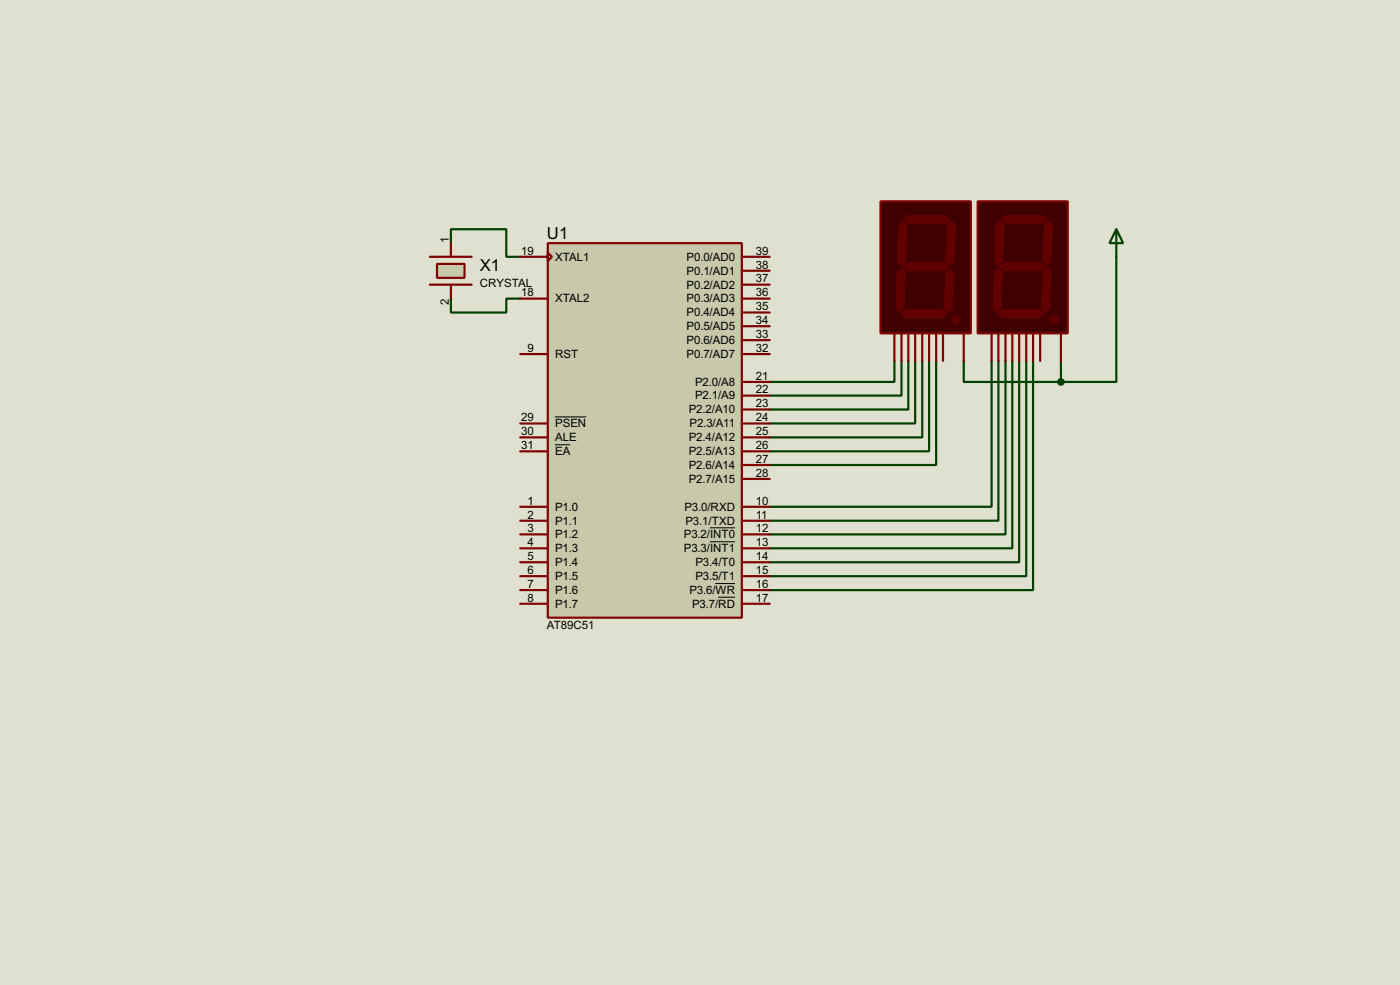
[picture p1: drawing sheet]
<svg xmlns="http://www.w3.org/2000/svg" width="256mm" height="180mm" viewBox="0 0 256 180" stroke-linecap="round" stroke-linejoin="round" font-family="sans-serif">
<path d="M0 0h256.5v180.3h-256.5z" fill="#e0e0d0"/>
<g fill="none" stroke="#004000" stroke-width=".4">
<path d="M82.6 44.5v-2.5h10.2v5h2.5M82.6 54.7v2.5h10.2v-2.5h2.5M204.5 47v22.9h-10.1M163.9 66.1v3.8h-22.9M165.2 66.1v6.3h-24.2M166.4 66.1v8.9h-25.4M167.7 66.1v11.4h-26.7M169 66.1v14h-28M170.2 66.1v16.5h-29.2M171.5 66.1v19h-30.5M176.6 66.1v3.8h17.8M181.7 66.1v26.7h-40.7"/>
<path d="M182.9 66.1v29.2h-41.9M184.2 66.1v31.7h-43.2M185.5 66.1v34.3h-44.5M186.7 66.1v36.8h-45.7M188 66.1v39.4h-47M189.3 66.1v41.9h-48.3M194.4 66.1v3.8"/>
</g>
<path d="M100.4 44.5h35.5v68.6h-35.5z" fill="#c8c8aa" stroke="#800000" stroke-width=".4"/>
<g fill="none" stroke="#800000" stroke-width=".4">
<path d="M78.8 47h7.6M78.8 52.1h7.6M95.3 54.7h5.1M95.3 47h5.1M100.4 46.3l.7 .7-.7 .8zM135.9 54.7h5.1M135.9 47h5.1M135.9 49.6h5.1M135.9 52.1h5.1M135.9 57.2h5.1M135.9 59.7h5.1M95.3 77.5h5.1"/>
<path d="M95.3 64.8h5.1M135.9 77.5h5.1M135.9 64.8h5.1M135.9 62.3h5.1M135.9 69.9h5.1M135.9 72.4h5.1M135.9 75h5.1M95.3 80.1h5.1M95.3 82.6h5.1M95.3 92.8h5.1M95.3 95.3h5.1M95.3 97.8h5.1"/>
<path d="M135.9 80.1h5.1M135.9 82.6h5.1M135.9 92.8h5.1M135.9 95.3h5.1M135.9 97.8h5.1M135.9 87.7h5.1M135.9 85.1h5.1M95.3 100.4h5.1M95.3 102.9h5.1M95.3 105.5h5.1M95.3 108h5.1M95.3 110.5h5.1"/>
<path d="M135.9 100.4h5.1M135.9 102.9h5.1M135.9 105.5h5.1M135.9 108h5.1M135.9 110.5h5.1"/>
</g>
<path d="M101.7 76.3h5.7M101.7 81.4h2.8M130.1 96.6h4.6M130.1 99.2h4.6M131.1 106.8h3.6M131.6 109.3h3.1" fill="none" stroke="#000" stroke-width=".18"/>
<path d="M80.1 48.3h5v2.6h-5z" fill="#c8c8aa" stroke="#800000" stroke-width=".4"/>
<path d="M82.6 44.5v2.5M82.6 52.1v2.6" fill="none" stroke="#800000" stroke-width=".4"/>
<path d="M161.3 36.9h16.6v24.1h-16.6z" fill="#400000" stroke="#800000" stroke-width=".4"/>
<g fill="#600000" stroke="#600000" stroke-width=".18">
<path d="M166.4 39.4h6.9l.7 .8-.7 .7h-6.9l-.7-.7z" fill-rule="evenodd"/>
<path d="M174.3 40.4l.8 .8-.3 6.6-.8 .8-.7-.8 .2-6.6z" fill-rule="evenodd"/>
<path d="M166.2 48.1h6.8l.8 .7-.8 .8h-6.8l-.8-.8z" fill-rule="evenodd"/>
<path d="M164.6 41.2l.8-.8 .8 .8-.3 6.6-.7 .8-.8-.8z" fill-rule="evenodd"/>
<path d="M173.3 49.8l.7-.7 .8 .7-.2 6.6-.8 .8-.8-.8z" fill-rule="evenodd"/>
<path d="M165.9 56.7h6.9l.7 .8-.7 .7h-6.9l-.7-.7z" fill-rule="evenodd"/>
<path d="M164.4 49.8l.8-.7 .7 .7-.2 6.6-.8 .8-.8-.8z" fill-rule="evenodd"/>
<circle cx="175.3" cy="58.5" r=".75"/>
</g>
<path d="M163.9 61v5.1M165.2 61v5.1M166.4 61v5.1M167.7 61v5.1M169 61v5.1M170.2 61v5.1M171.5 61v5.1M172.8 61v5.1M176.6 61v5.1" fill="none" stroke="#800000" stroke-width=".4"/>
<path d="M179.1 36.9h16.5v24.1h-16.5z" fill="#400000" stroke="#800000" stroke-width=".4"/>
<g fill="#600000" stroke="#600000" stroke-width=".18">
<path d="M183.4 40.2l.8-.8h6.9l.7 .8-.7 .7h-6.9z" fill-rule="evenodd"/>
<path d="M192.1 40.4l.7 .8-.2 6.6-.8 .8-.7-.8 .2-6.6z" fill-rule="evenodd"/>
<path d="M183.2 48.8l.8-.7h6.8l.8 .7-.8 .8h-6.8z" fill-rule="evenodd"/>
<path d="M183.2 40.4l.8 .8-.3 6.6-.8 .8-.7-.8 .2-6.6z" fill-rule="evenodd"/>
<path d="M191.1 49.8l.7-.7 .8 .7-.3 6.6-.7 .8-.8-.8z" fill-rule="evenodd"/>
<path d="M183.7 56.7h6.9l.7 .8-.7 .7h-6.9l-.8-.7z" fill-rule="evenodd"/>
<path d="M182.2 49.8l.7-.7 .8 .7-.3 6.6-.7 .8-.8-.8z" fill-rule="evenodd"/>
<circle cx="193" cy="58.5" r=".75"/>
</g>
<path d="M181.7 61v5.1M182.9 61v5.1M184.2 61v5.1M185.5 61v5.1M186.7 61v5.1M188 61v5.1M189.3 61v5.1M190.6 61v5.1M194.4 61v5.1" fill="none" stroke="#800000" stroke-width=".4"/>
<path d="M204.5 42l1.3 2.5h-2.5zM204.5 42v5" fill="none" stroke="#004000" stroke-width=".4"/>
<circle cx="194.3" cy="69.9" r=".5" fill="#004000" stroke="#004000" stroke-width=".4"/>
<g font-size="3.4">
<text x="100.2" y="43.7">U1</text>
<text x="87.9" y="49.6">X1</text>
</g>
<g font-size="2.4">
<text x="82.2" y="44.5" transform="rotate(-90 82.2 44.5)">1</text>
<text x="95.5" y="46.6">19</text>
<text x="101.7" y="47.7">XTAL1</text>
<text x="125.8" y="47.7">P0.0/AD0</text>
<text x="138.5" y="46.6">39</text>
<text x="87.9" y="52.6">CRYSTAL</text>
<text x="125.8" y="50.3">P0.1/AD1</text>
<text x="125.8" y="52.8">P0.2/AD2</text>
<text x="138.5" y="49.2">38</text>
<text x="138.5" y="51.7">37</text>
<text x="82.2" y="55.8" transform="rotate(-90 82.2 55.8)">2</text>
<text x="95.5" y="54.3">18</text>
<text x="101.7" y="55.4">XTAL2</text>
<text x="125.8" y="55.4">P0.3/AD3</text>
<text x="125.8" y="57.9">P0.4/AD4</text>
<text x="138.5" y="54.3">36</text>
<text x="138.5" y="56.8">35</text>
<text x="138.5" y="59.3">34</text>
<text x="96.7" y="64.4">9</text>
<text x="101.7" y="65.5">RST</text>
<text x="125.8" y="60.4">P0.5/AD5</text>
<text x="125.8" y="63">P0.6/AD6</text>
<text x="125.8" y="65.5">P0.7/AD7</text>
<text x="138.5" y="61.9">33</text>
<text x="138.5" y="64.4">32</text>
<text x="127.3" y="70.6">P2.0/A8</text>
<text x="138.5" y="69.5">21</text>
<text x="138.5" y="72">22</text>
<text x="95.5" y="77.1">29</text>
<text x="126.2" y="75.7">P2.2/A10</text>
<text x="127.3" y="73.1">P2.1/A9</text>
<text x="138.5" y="74.6">23</text>
<text x="138.5" y="77.1">24</text>
<text x="95.5" y="79.7">30</text>
<text x="95.5" y="82.2">31</text>
<text x="101.7" y="80.8">ALE</text>
<text x="101.7" y="83.3">EA</text>
<text x="101.7" y="78.2">PSEN</text>
<text x="126.2" y="80.8">P2.4/A12</text>
<text x="126.2" y="83.3">P2.5/A13</text>
<text x="126.3" y="78.2">P2.3/A11</text>
<text x="138.5" y="79.7">25</text>
<text x="138.5" y="82.2">26</text>
<text x="126.2" y="88.4">P2.7/A15</text>
<text x="126.2" y="85.8">P2.6/A14</text>
<text x="138.5" y="87.3">28</text>
<text x="138.5" y="84.7">27</text>
<text x="96.7" y="92.4">1</text>
<text x="96.7" y="94.9">2</text>
<text x="101.7" y="93.5">P1.0</text>
<text x="125.4" y="93.5">P3.0/RXD</text>
<text x="138.5" y="92.4">10</text>
<text x="138.5" y="94.9">11</text>
<text x="96.7" y="97.4">3</text>
<text x="96.7" y="100">4</text>
<text x="101.7" y="96">P1.1</text>
<text x="101.7" y="98.5">P1.2</text>
<text x="101.7" y="101.1">P1.3</text>
<text x="125.3" y="98.5">P3.2/INT0</text>
<text x="125.3" y="101.1">P3.3/INT1</text>
<text x="125.6" y="96">P3.1/TXD</text>
<text x="138.5" y="97.4">12</text>
<text x="138.5" y="100">13</text>
<text x="96.7" y="102.5">5</text>
<text x="96.7" y="105.1">6</text>
<text x="96.7" y="107.6">7</text>
<text x="101.7" y="103.6">P1.4</text>
<text x="101.7" y="106.2">P1.5</text>
<text x="127.4" y="103.6">P3.4/T0</text>
<text x="127.4" y="106.2">P3.5/T1</text>
<text x="138.5" y="102.5">14</text>
<text x="138.5" y="107.6">16</text>
<text x="138.5" y="105.1">15</text>
<text x="96.7" y="110.1">8</text>
<text x="101.7" y="108.7">P1.6</text>
<text x="101.7" y="111.2">P1.7</text>
<text x="126.3" y="108.7">P3.6/WR</text>
<text x="126.8" y="111.2">P3.7/RD</text>
<text x="138.5" y="110.1">17</text>
<text x="100.2" y="115.2">AT89C51</text>
</g>
</svg>
